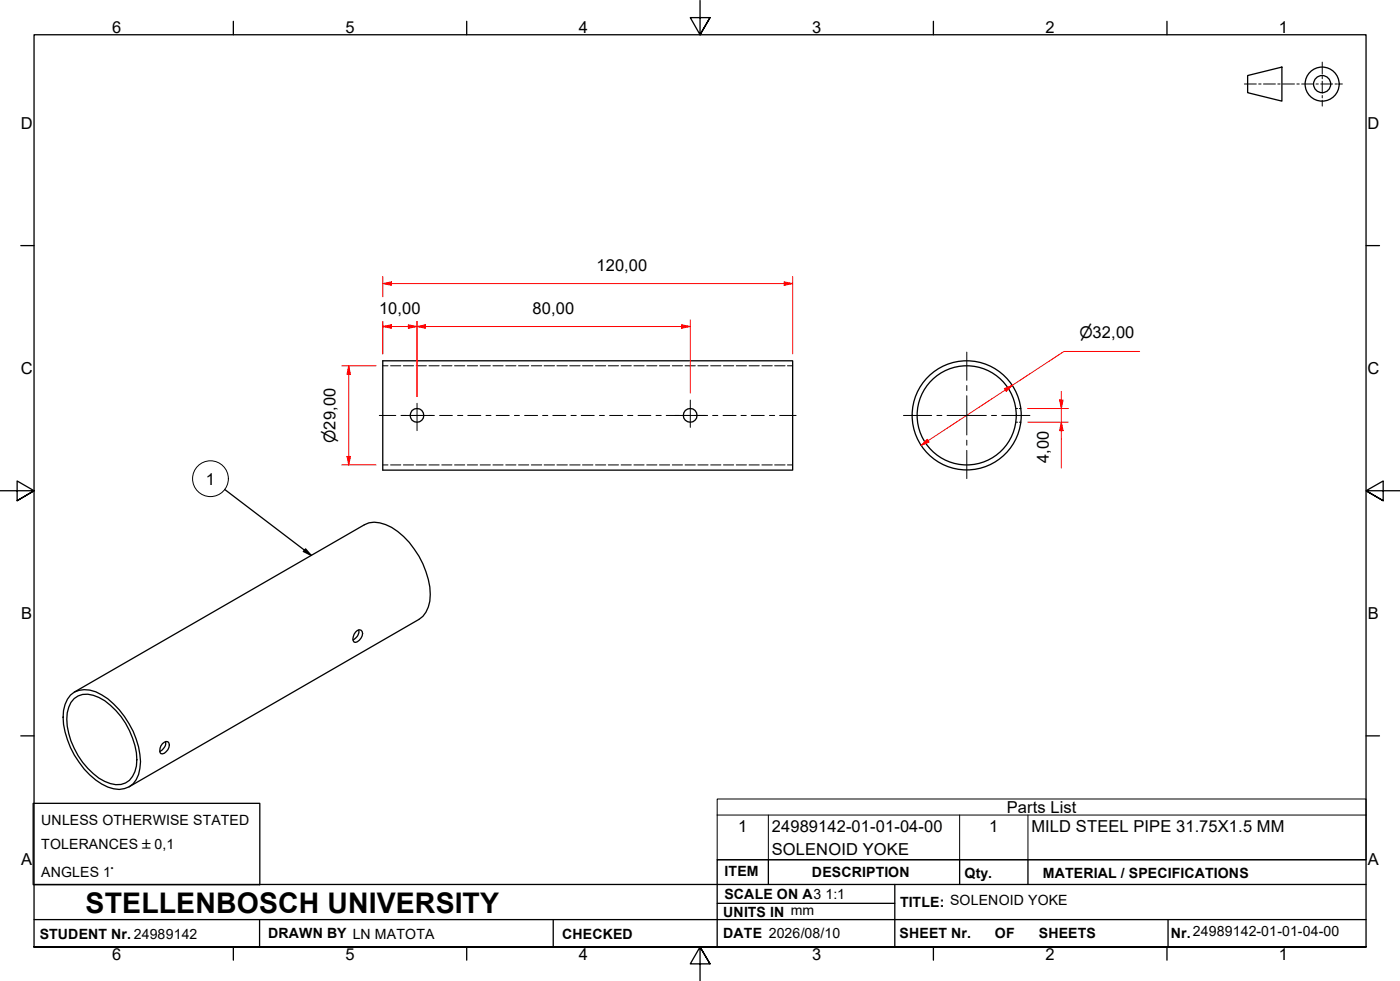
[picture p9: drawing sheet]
<svg xmlns="http://www.w3.org/2000/svg" width="410mm" height="287mm" viewBox="0 0 410 287" stroke-linecap="round" stroke-linejoin="round" font-family="sans-serif">
<!-- layer: Hidden Edges(ISO) -->
<g fill="none" stroke="#000" stroke-width=".29">
<path d="M112.1 107.1h1.5M114.4 107.1h2.9M118.1 107.1h3M121.9 107.1h2.9M125.6 107.1h3M129.3 107.1h3M133.1 107.1h3M136.8 107.1h3M140.6 107.1h3M144.3 107.1h3M148.1 107.1h3M151.8 107.1h3"/>
<path d="M155.6 107.1h3M159.3 107.1h3.1M163.1 107.1h3M166.8 107.1h3.1M170.6 107.1h3M174.4 107.1h3M178.1 107.1h3M181.9 107.1h2.9M185.6 107.1h3M189.4 107.1h2.9M193.1 107.1h3M196.8 107.1h3"/>
<path d="M200.6 107.1h3M204.3 107.1h3M208.1 107.1h3M211.8 107.1h3M215.6 107.1h3M219.3 107.1h3M223.1 107.1h3M226.8 107.1h3.1M230.6 107.1h1.5M297.4 119.6h.5M298.4 119.6h.6M112.1 136.1h1.5"/>
<path d="M114.4 136.1h2.9M118.1 136.1h3M121.9 136.1h2.9M125.6 136.1h3M129.3 136.1h3M133.1 136.1h3M136.8 136.1h3M140.6 136.1h3M144.3 136.1h3M148.1 136.1h3M151.8 136.1h3M155.6 136.1h3"/>
<path d="M159.3 136.1h3.1M163.1 136.1h3M166.8 136.1h3.1M170.6 136.1h3M174.4 136.1h3M178.1 136.1h3M181.9 136.1h2.9M185.6 136.1h3M189.4 136.1h2.9M193.1 136.1h3M196.8 136.1h3M200.6 136.1h3"/>
<path d="M204.3 136.1h3M208.1 136.1h3M211.8 136.1h3M215.6 136.1h3M219.3 136.1h3M223.1 136.1h3M226.8 136.1h3.1M230.6 136.1h1.5M297.4 123.6h.5M298.4 123.6h.6"/>
</g>
<!-- layer: Visible Edges(ISO) -->
<g fill="none" stroke="#000" stroke-width=".38">
<path d="M112.1 105.6h120v32h-120zM104.1 185l1.1-.6 .5 .1a2.35 2.35 0 0 1-1.6 3.5h-.4a2.14 2.14 0 0 1 .4-3zM105 184.4a2.76 2.76 0 0 1-1.6 2.9M20.6 203.5a7.4 7.4 0 0 1 9.2-.1 25.3 25.3 0 0 1 11.3 19.6 8.4 8.4 0 0 1-3.3 7.3 7.6 7.6 0 0 1-8-.8 25 25 0 0 1-11.3-19.6 9.3 9.3 0 0 1 2.1-6.4zM21.7 204.5a6.1 6.1 0 0 1 7.3-.3 21.8 21.8 0 0 1 10.9 20 6.2 6.2 0 0 1-4.5 5.4 11.9 11.9 0 0 1-9.7-4.7 21.3 21.3 0 0 1-6-16.2l1.1-3.1zM21.8 202.6l84.9-49a6.9 6.9 0 0 1 6.2 0 23.4 23.4 0 0 1 12.5 16 11.4 11.4 0 0 1-1.6 10.8l-1.1 .9-84.9 49M47.6 217.7l1-.6h.5a2.32 2.32 0 0 1-2 3.5 2.29 2.29 0 0 1 .5-2.9zM48.5 217.1a2.93 2.93 0 0 1-1.7 2.9"/>
<circle cx="122.1" cy="121.6" r="2.01"/>
<circle cx="202.1" cy="121.6" r="2.01"/>
<circle cx="283" cy="121.6" r="14.5"/>
<circle cx="283.1" cy="121.6" r="16"/>
</g>
<!-- layer: Symbols(ISO) -->
<g fill="none" stroke="#000" stroke-width=".29">
<path d="M210 238.6v-4.7h190v4.7M210 238.6v13.1h190v-13.1M210 238.6h190M225 238.6v13.1M281 238.6v13.1M301 238.6v13.1"/>
<circle cx="61.6" cy="140.1" r="5.2"/>
</g>
<!-- layer: Border_0 -->
<g fill="none" stroke="#000" stroke-width=".38">
<path d="M68.3 6.2v4M136.7 6.2v4M205 .1v10.1l-2.9-5h5.8l-2.9 5 2.9-5M273.3 6.2v4M341.7 6.2v4M6.1 71.9h3.9M400 71.9h3.9M0 143.7h10l-5-2.9v5.8l5-2.9-5 2.9M410 143.7h-10l5-2.9v5.8l-5-2.9 5 2.9M6.1 215.4h3.9M400 215.4h3.9M10 277.2v-267h390v267h-390h390"/>
<path d="M68.3 277.2v3.9M136.7 277.2v3.9M273.3 277.2v3.9M341.7 277.2v3.9M207.9 282.1l-2.9-4.9 2.9 4.9h-5.8l2.9-4.9v10"/>
</g>
<!-- layer: Sketch Geometry(ISO) -->
<g fill="none" stroke="#000" stroke-width=".38">
<path d="M365.3 22.1l10-2.5v10l-10-2.5zM9.7 235.2h66.4v23.8h-66.4zM10 258.9h390M225 251.7v7.2M262 258.9v18.3M281 251.7v7.2M301 251.7v7.2M400 251.7h-190v25.5M10 277.2h390M10 269.2h390M76 269.2v8M162 269.2v8"/>
<path d="M210 264.4h52M342 269.2v8"/>
<circle cx="387.1" cy="24.6" r="5"/>
<circle cx="387.1" cy="24.6" r="2.51"/>
</g>
<g fill="none" stroke="#000" stroke-width=".29">
<path d="M387.2 18.2v3.5M364.4 24.6h3.5M368.6 24.6h.7M370 24.6h3.4M374.1 24.6h.7M375.5 24.6h3.5M379.7 24.6h.7M381.1 24.6h3.5M385.3 24.6h.7M386.7 24.6h3.5M387.2 22.4v.7M387.2 23.8v3.5"/>
<path d="M387.2 28v.7M387.2 29.4v1.7M390.9 24.6h.7M392.3 24.6h.8"/>
</g>
<!-- layer: Symbols(ISO) -->
<path d="M65.8 143.3l25.3 19.3M89.5 160.7l1.6 1.9-2.3-1.2z" fill="none" stroke="#000" stroke-width=".38"/>
<path d="M89.5 160.7l1.6 1.9-2.3-1.2z" fill="#000"/>
<!-- layer: Dimensions(ISO) -->
<path d="M296.4 112.8l-2.1 1.4" fill="none" stroke="#f00" stroke-width=".29"/>
<path d="M294.1 113.7l2.3-.9-1.8 1.8z" fill="#f00"/>
<path d="M294.1 113.7l2.3-.9-1.8 1.8zM271.8 129l-2.1 1.4" fill="none" stroke="#f00" stroke-width=".29"/>
<path d="M269.7 130.4l1.8-1.8 .5 .8z" fill="#f00"/>
<path d="M294.3 114.2l-22.5 14.8M310.8 117.1v2.5M333.7 102.9h-22.2l-15.1 9.9M269.7 130.4l1.8-1.8 .5 .8z" fill="none" stroke="#f00" stroke-width=".29"/>
<!-- layer: Center Mark(ISO) -->
<g fill="none" stroke="#000" stroke-width=".29">
<path d="M122.1 118.1v8M202.1 117.1v8M283.1 103.1v8.2M283.1 112.9v1.4M283.1 115.8v11.5M117.6 121.6h9M197.6 121.6h9M264.5 121.6h8.3M274.3 121.6h1.5M277.3 121.6h11.5M283.1 128.9v1.4M283.1 131.8v8.3"/>
<path d="M290.3 121.6h1.5M293.3 121.6h8.3"/>
</g>
<!-- layer: Centerline(ISO) -->
<g fill="none" stroke="#000" stroke-width=".29">
<path d="M111.1 121.6h4.8M117.4 121.6h1.5M120.4 121.6h3.8M125.7 121.6h1.5M128.7 121.6h3.8M134 121.6h1.5M137 121.6h3.8M142.3 121.6h1.5M145.3 121.6h3.8M150.6 121.6h1.5M153.6 121.6h3.8M158.9 121.6h1.5"/>
<path d="M161.9 121.6h3.8M167.2 121.6h1.5M170.2 121.6h3.8M175.5 121.6h1.5M178.5 121.6h3.8M183.8 121.6h1.5M186.8 121.6h3.8M192.1 121.6h1.5M195.1 121.6h3.8M200.4 121.6h1.5M203.4 121.6h3.8M208.7 121.6h1.5"/>
<path d="M211.7 121.6h3.8M217 121.6h1.5M220 121.6h3.8M225.3 121.6h1.5M228.3 121.6h4.8"/>
</g>
<!-- layer: Dimensions(ISO) -->
<path d="M310.3 117.1h1l-.5 2.5z" fill="#f00"/>
<path d="M310.3 117.1h1l-.5 2.5zM310.8 123.6v2.5" fill="none" stroke="#f00" stroke-width=".29"/>
<path d="M310.8 123.6l.5 2.5h-1z" fill="#f00"/>
<path d="M102.1 107.1v2.5M300.9 119.6h11.9M310.8 114.6v2.5M310.8 119.6v4M300.9 123.6h11.9M310.8 123.6l.5 2.5h-1zM310.8 126.1v10.9" fill="none" stroke="#f00" stroke-width=".29"/>
<path d="M102.1 107.1l.5 2.5h-1z" fill="#f00"/>
<path d="M102.1 107.1l.5 2.5h-1zM102.1 133.6v2.5" fill="none" stroke="#f00" stroke-width=".29"/>
<path d="M101.6 133.6h1l-.5 2.5z" fill="#f00"/>
<path d="M229.6 83h2.5M100.1 107.1h10M102.1 109.6v24M100.1 136.1h10M101.6 133.6h1l-.5 2.5z" fill="none" stroke="#f00" stroke-width=".29"/>
<path d="M229.6 82.5l2.5 .5-2.5 .5z" fill="#f00"/>
<path d="M112.1 83h2.5M229.6 82.5l2.5 .5-2.5 .5z" fill="none" stroke="#f00" stroke-width=".29"/>
<path d="M112.1 83l2.5-.5v1z" fill="#f00"/>
<path d="M112.1 83l2.5-.5v1zM112.1 81v5.9M112.1 94.1v9.5M114.6 83h115M122.1 95.6h2.5M232.1 81v22.6" fill="none" stroke="#f00" stroke-width=".29"/>
<path d="M122.1 95.6l2.5-.5v1z" fill="#f00"/>
<path d="M122.1 95.6l2.5-.5v1zM199.6 95.6h2.5" fill="none" stroke="#f00" stroke-width=".29"/>
<path d="M199.6 95.1l2.5 .5-2.5 .5z" fill="#f00"/>
<path d="M119.6 95.6h2.5M122.1 94.1v22M124.6 95.6h75M199.6 95.1l2.5 .5-2.5 .5zM202.1 93.6v21.5" fill="none" stroke="#f00" stroke-width=".29"/>
<path d="M119.6 95.1l2.5 .5-2.5 .5z" fill="#f00"/>
<path d="M112.1 95.6h2.5M119.6 95.1l2.5 .5-2.5 .5z" fill="none" stroke="#f00" stroke-width=".29"/>
<path d="M112.1 95.6l2.5-.5v1z" fill="#f00"/>
<path d="M112.1 95.6l2.5-.5v1zM112.1 94.1v9.5M114.6 95.6h5M122.1 94.1v22" fill="none" stroke="#f00" stroke-width=".29"/>
<text font-size="8.3" x="25.1" y="267.2">STELLENBOSCH UNIVERSITY</text>
<g font-size="4.8">
<text x="32.8" y="9.7">6</text>
<text x="101.2" y="9.7">5</text>
<text x="169.5" y="9.7">4</text>
<text x="237.8" y="9.7">3</text>
<text x="306.1" y="9.7">2</text>
<text x="374.5" y="9.7">1</text>
<text x="6.1" y="37.8">D</text>
<text x="400.4" y="37.8">D</text>
<text x="174.6" y="79.3">120,00</text>
<text x="111" y="91.9">10,00</text>
<text x="156" y="91.9">80,00</text>
<text x="6.1" y="109.6">C</text>
<text x="400.4" y="109.6">C</text>
<text x="307.1" y="135.6" transform="rotate(-90 307.1 135.6)">4,00</text>
<text x="60.3" y="141.9">1</text>
<text x="6.2" y="181.3">B</text>
<text x="400.5" y="181.3">B</text>
<text x="294.8" y="238">Parts List</text>
<text x="216.2" y="243.6">1</text>
<text x="226" y="243.6">24989142-01-01-04-00</text>
<text x="289.6" y="243.6">1</text>
<text x="302" y="243.7">MILD STEEL PIPE 31.75X1.5 MM</text>
<text x="226" y="250.1">SOLENOID YOKE</text>
<text x="6.2" y="253.1">A</text>
<text x="400.5" y="253.1">A</text>
<text x="32.8" y="281.1">6</text>
<text x="101.2" y="281.1">5</text>
<text x="169.5" y="281.1">4</text>
<text x="237.8" y="281.1">3</text>
<text x="306.1" y="281.1">2</text>
<text x="374.5" y="281.1">1</text>
</g>
<g font-size="4.6">
<text x="316" y="99">⌀32,00</text>
<text x="98.2" y="129.7" transform="rotate(-90 98.2 129.7)">⌀29,00</text>
</g>
<g font-size="4.1">
<text x="12.1" y="241.6">UNLESS OTHERWISE STATED</text>
<text x="12.1" y="248.5">TOLERANCES ±0,1</text>
<text x="12.1" y="256.7">ANGLES 1°</text>
<text x="212.2" y="256.5">ITEM</text>
<text x="237.7" y="256.7">DESCRIPTION</text>
<text x="282.4" y="256.9">Qty.</text>
<text x="305.4" y="256.9">MATERIAL / SPECIFICATIONS</text>
<text x="212.1" y="263">SCALE ON A3</text>
<text x="241.7" y="263.2">1:1</text>
<text x="211.8" y="268.4">UNITS IN mm</text>
<text x="263.5" y="265.6">TITLE: SOLENOID YOKE</text>
<text x="11.6" y="274.8">STUDENT Nr. 24989142</text>
<text x="78.5" y="274.6">DRAWN BY LN MATOTA</text>
<text x="164.6" y="274.8">CHECKED</text>
<text x="211.8" y="274.6">DATE 2026/08/10</text>
<text x="263.4" y="274.6">SHEET Nr.</text>
<text x="291.3" y="274.6">OF</text>
<text x="304.2" y="274.6">SHEETS</text>
<text x="342.8" y="274.5">Nr.24989142-01-01-04-00</text>
</g>
</svg>
